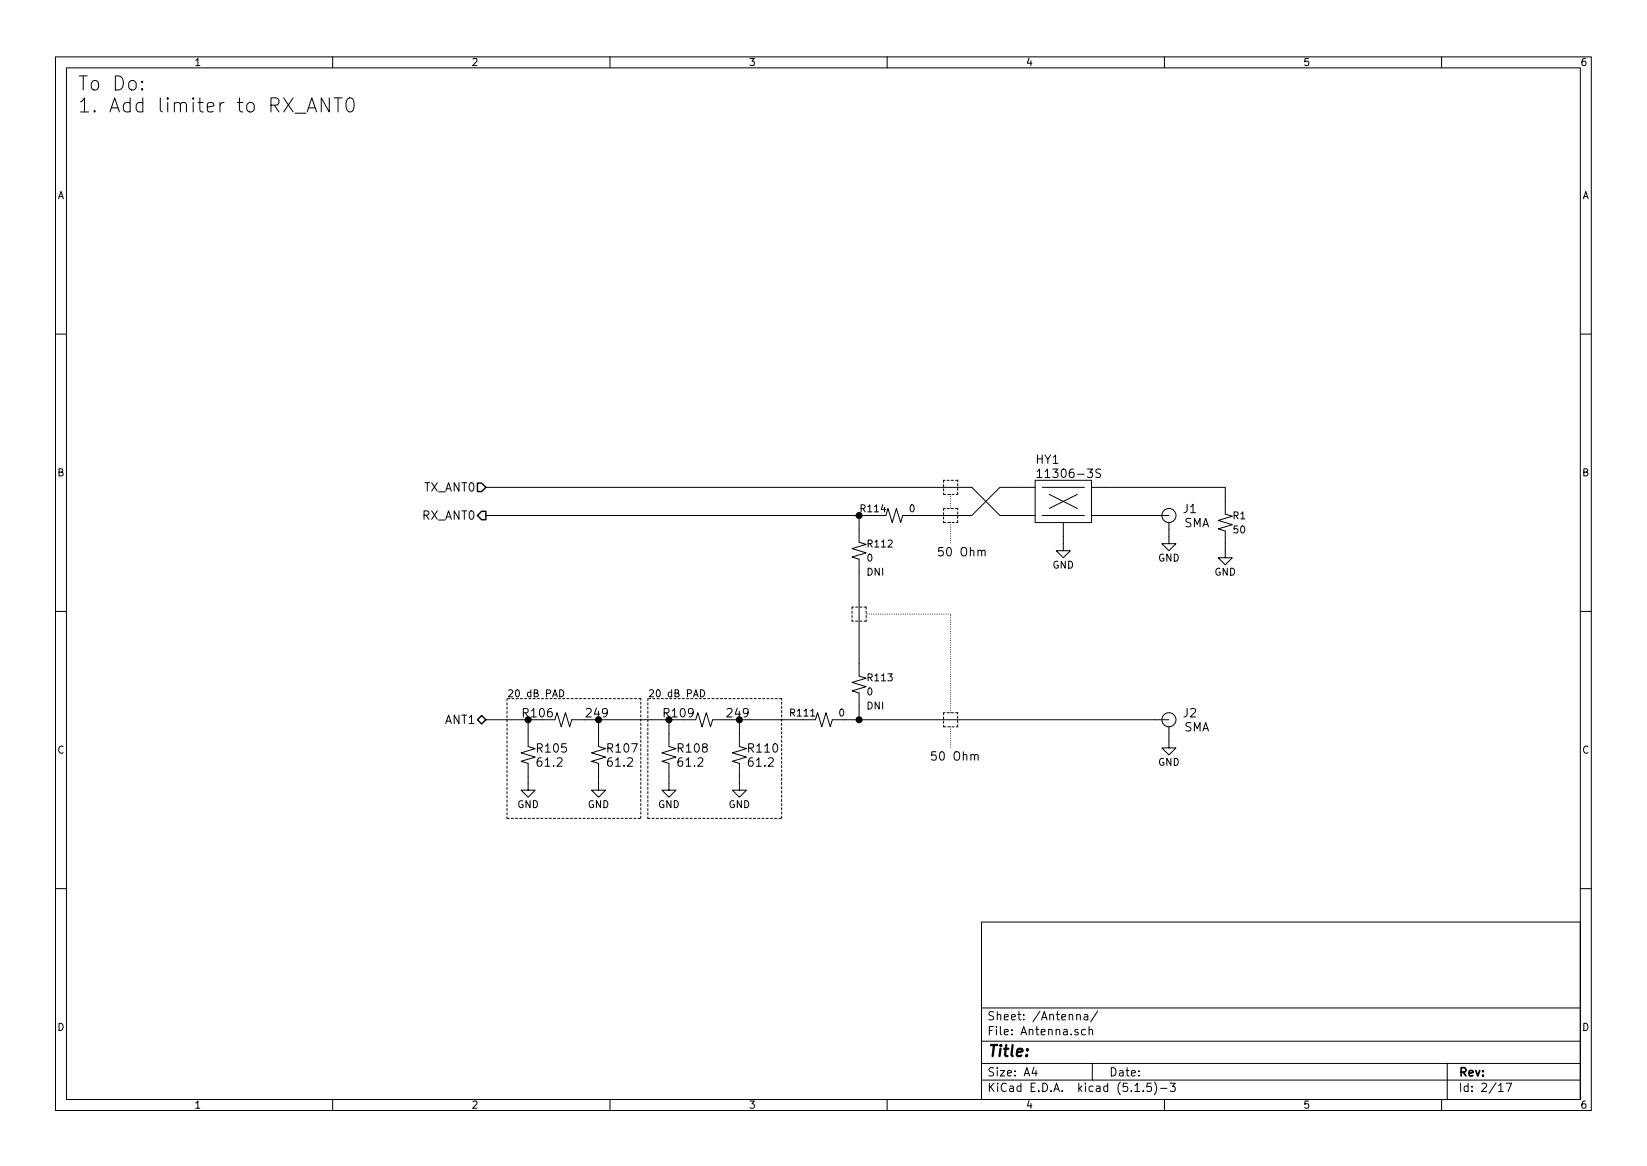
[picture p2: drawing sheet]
<svg xmlns="http://www.w3.org/2000/svg" width="297mm" height="210mm" viewBox="0 0 297 210" stroke-linecap="round" stroke-linejoin="round" font-family="sans-serif">
<g fill="none" stroke="#000" stroke-width=".18">
<path d="M10 10.3h277v189.9h-277zM12 12.2h273v186.1h-273zM25.7 16l.1 .1-.1 .1-.2-.1 .2-.1v.2M25.7 14.7l.1 .1-.1 .1-.2-.1 .2-.1v.2M55.7 19.5h1.1M59.4 17.6v2.6l-1.5-2.6v2.6M60 10.3v1.9M60.2 17.6h1.5M61 17.6v2.6M62.7 17.9a.62 .62 0 0 1 .6-.2 .62 .62 0 0 1 .5 .4 1.49 1.49 0 0 1-.5 2.1 .69 .69 0 0 1-.8-.5 2.12 2.12 0 0 1 .2-1.8zM110 10.3v1.9M160 10.3v1.9"/>
<path d="M210 10.3v1.9M260 10.3v1.9M55.4 20.2l.8-2.6 .9 2.6M10 60.2h2M285 60.2h2M87.6 93h67.3v4.8l1.3 .4-2.5 .7 2.5 .8-2.5 .8 1.2 .3v21.1l1.3 .4-2.5 .8 2.5 .7-2.5 .8 1.2 .4v4.8M87.6 87.9h87.7l5 5.1h6.4M177 99.4l.2-.2 .4 .1 .1 .9M186.7 86.6h10.1v7.6h-10.1zM186.7 87.9h-6.4l-5 5.1h-12.5l-.4 1.2-.7-2.5-.8 2.5-.8-2.5-.3 1.3M187 85l.5-.4v1.5M187 86.1h.9"/>
<path d="M188 93h7.6M188 87.9h7.6M189.2 89.1l5.1 2.6M191.8 94.2v5.1h1.2l-1.2 1.3-1.3-1.3h1.3M194.3 89.1l-5.1 2.6M196.8 87.9h24.2v4.8l1.2 .4-2.5 .7 2.5 .8-2.5 .8 1.3 .4v4.8h1.2l-1.2 1.2-1.3-1.2h1.3M196.8 93h14M198.5 84.7l-.6-.1-.2 .1v.5l.7 .2 .1 .4-.3 .3-.6-.1M210.8 94.2v3.8h1.3l-1.3 1.3-1.3-1.3h1.3M10 110.3h2M285 110.3h2M87.6 129.8h7.6v4.8l1.3 .4-2.5 .8 2.5 .7-2.5 .8 1.2 .4v4.8h1.3l-1.3 1.3-1.2-1.3h1.2"/>
<path d="M100.1 129.8l.4-1.3 .7 2.6 .8-2.6 .7 2.6 .4-1.3h2.3M100.9 124.4a.64 .64 0 0 1 .8 .6 .64 .64 0 0 1-.8 .6zM125.5 129.8l.4-1.3 .7 2.6 .8-2.6 .7 2.6 .4-1.3h2.3M126.3 124.4a.64 .64 0 0 1 .8 .6 .64 .64 0 0 1-.8 .6zM144.8 129.8h-11.5v4.8l1.3 .4-2.5 .8 2.5 .7-2.5 .8 1.2 .4v4.8h1.3l-1.3 1.3-1.2-1.3h1.2M147.1 129.8l.3-1.3 .8 2.6 .8-2.6 .7 2.6 .4-1.3h60.7M175.8 136.3l.2-.2h.4v1M210.8 131.1v3.8h1.3l-1.3 1.2-1.3-1.2h1.3M107.9 142.5h-1.2l1.2 1.3 1.3-1.3h-1.3v-4.8l-1.2-.4 2.5-.8-2.5-.7 2.5-.8-1.3-.4v-4.8h12.7v4.8l1.3 .4-2.5 .8 2.5 .7-2.5 .8 1.2 .4v4.8h1.3l-1.3 1.3-1.2-1.3h1.2M10 160.2h2M177 166.3h108v32h-108zM285 160.2h2"/>
<path d="M60 198.3v1.9M110 198.3v1.9M160 198.3v1.9M177 194.8h108M177 191.8h108M177 187.8h108M177 181.8h108M186.5 192.5l-.4 1h1M186.8 193v1M194.2 183.1l.1-.1a.37 .37 0 0 1 .5 .1v.8M195.6 183h.5l.1 .9M195.8 185.7l-.5-.1-.3 .3 .1 .6 .2 .1 .5-.1"/>
<path d="M196.2 183.3l-.5 .1a.29 .29 0 0 0-.2 .2 .29 .29 0 0 0 .2 .3l.5-.1M196.4 185.7h.1a.37 .37 0 0 1 .6 .1v.8M196.4 185.1v1.5M197 191.8v3M198 182.3l-1.3 2M204.7 196.8h.8M206.2 196.7v.1M207.6 195.3h-.7l-.1 .7 .2-.1 .5 .1 .2 .2-.1 .5-.2 .1-.6-.1M208.2 195.1a1.71 1.71 0 0 1 0 2.3M209.3 196.3h1.2M210 198.3v1.9M211 195.3h1l-.5 .6 .4 .1v.7l-.2 .1-.7-.1"/>
<path d="M260 198.3v1.9M261 191.8v6.5M270.3 195.8l.4-.5v1.5M270.3 196.8h.8M271.6 195.3h1l-.6 1.5"/>
<circle cx="210.8" cy="93" r="1.27"/>
<circle cx="210.8" cy="129.8" r="1.27"/>
</g>
<g fill="none" stroke="#000" stroke-width=".18" stroke-dasharray=".4 .4">
<path d="M170.2 91.7v2.5M170.2 86.6v2.5M170.2 89.1h2.5M170.2 94.2h2.5M172.7 91.7h-2.5M172.7 89.1v-2.5M172.7 86.6h-2.5M172.7 94.2v-2.5M153.7 109.5v2.5M156.2 109.5h-2.5M156.2 112h-2.5M156.2 109.5v2.5"/>
<path d="M91.4 126v21.6M115.6 126h-24.2M116.8 126v21.6M141 126h-24.2M170.2 128.5v2.6M170.2 131.1h2.5M172.7 131.1v-2.6M172.7 128.5h-2.5M91.4 147.6h24.2M115.6 147.6v-21.6M116.8 147.6h24.2M141 147.6v-21.6"/>
</g>
<path d="M171.4 94.2v3.8M171.4 89.1v2.6M171.4 110.7h-15.2M171.4 128.5v-17.8M171.4 131.1v3.8" fill="none" stroke="#000" stroke-width=".18" stroke-dasharray="0 .4"/>
<path d="M86.1 87.1h.8l.7 .8-.7 .7h-.8zM86.9 92.2h.7v1.5h-.7l-.8-.7zM86.1 129.8l.8-.8 .7 .8-.7 .8z" fill="none" stroke="#000" stroke-width=".25"/>
<g fill="#000" stroke="#000" stroke-width=".25">
<circle cx="154.9" cy="93" r=".51"/>
<circle cx="95.3" cy="129.8" r=".51"/>
<circle cx="108" cy="129.8" r=".51"/>
<circle cx="120.7" cy="129.8" r=".51"/>
<circle cx="133.4" cy="129.8" r=".51"/>
<circle cx="154.9" cy="129.8" r=".51"/>
</g>
<g font-size="3.5">
<text x="14" y="16.4">To Do:</text>
<text x="14" y="20.3">1. Add limiter to RX_ANT0</text>
</g>
<text font-size="2.8" x="178" y="190.5">Title:</text>
<g font-size="2.1">
<text x="186.9" y="83.6">HY1</text>
<text x="76.4" y="88.6">TX_ANT0</text>
<text x="188.2" y="86.2">11306-3S</text>
<text x="76.2" y="93.7">RX_ANT0</text>
<text x="213.4" y="92.5">J1</text>
<text x="213.5" y="95.1">SMA</text>
<text x="168.9" y="100.3">50 Ohm</text>
<text x="80.3" y="130.6">ANT1</text>
<text x="94.4" y="129.4">R106</text>
<text x="105.9" y="129.4">249</text>
<text x="119.8" y="129.4">R109</text>
<text x="131.3" y="129.4">249</text>
<text x="213.4" y="129.4">J2</text>
<text x="213.5" y="131.9">SMA</text>
<text x="97" y="135.7">R105</text>
<text x="109.7" y="135.7">R107</text>
<text x="122.4" y="135.7">R108</text>
<text x="135.1" y="135.7">R110</text>
<text x="167.6" y="137.2">50 Ohm</text>
<text x="97.1" y="138.2">61.2</text>
<text x="109.8" y="138.2">61.2</text>
<text x="122.5" y="138.2">61.2</text>
<text x="135.2" y="138.2">61.2</text>
<text x="178" y="184">Sheet: /Antenna/</text>
<text x="178" y="186.7">File: Antenna.sch</text>
<text x="178" y="196.9">KiCad E.D.A. kicad (5.1.5)-3</text>
<text x="178" y="194.1">Size: A4</text>
<text x="200" y="194.1">Date:</text>
<text x="263" y="194.1">Rev:</text>
<text x="263" y="196.9">Id: 2/17</text>
</g>
<g font-size="1.8">
<text x="35" y="11.9">1</text>
<text x="85" y="11.9">2</text>
<text x="135" y="11.9">3</text>
<text x="185" y="11.9">4</text>
<text x="235" y="11.9">5</text>
<text x="285" y="11.9">6</text>
<text x="10.4" y="35.9">A</text>
<text x="285.4" y="35.9">A</text>
<text x="10.4" y="85.9">B</text>
<text x="285.4" y="85.9">B</text>
<text x="155.3" y="92.4">R114</text>
<text x="164" y="92.4">0</text>
<text x="222.4" y="93.6">R1</text>
<text x="156.4" y="101.3">0</text>
<text x="156.6" y="98.7">R112</text>
<text x="208.9" y="101.3">GND</text>
<text x="222.6" y="96.2">50</text>
<text x="156.4" y="103.8">DNI</text>
<text x="189.8" y="102.5">GND</text>
<text x="219" y="103.8">GND</text>
<text x="91.4" y="125.7">20 dB PAD</text>
<text x="116.8" y="125.7">20 dB PAD</text>
<text x="156.4" y="125.4">0</text>
<text x="156.6" y="122.9">R113</text>
<text x="142.6" y="129.2">R111</text>
<text x="151.3" y="129.2">0</text>
<text x="156.4" y="127.9">DNI</text>
<text x="10.4" y="135.9">C</text>
<text x="285.4" y="135.9">C</text>
<text x="208.9" y="138.1">GND</text>
<text x="93.3" y="145.7">GND</text>
<text x="106" y="145.7">GND</text>
<text x="118.7" y="145.7">GND</text>
<text x="131.4" y="145.7">GND</text>
<text x="10.4" y="185.9">D</text>
<text x="285.4" y="185.9">D</text>
<text x="35" y="199.9">1</text>
<text x="85" y="199.9">2</text>
<text x="135" y="199.9">3</text>
<text x="185" y="199.9">4</text>
<text x="235" y="199.9">5</text>
<text x="285" y="199.9">6</text>
</g>
</svg>
